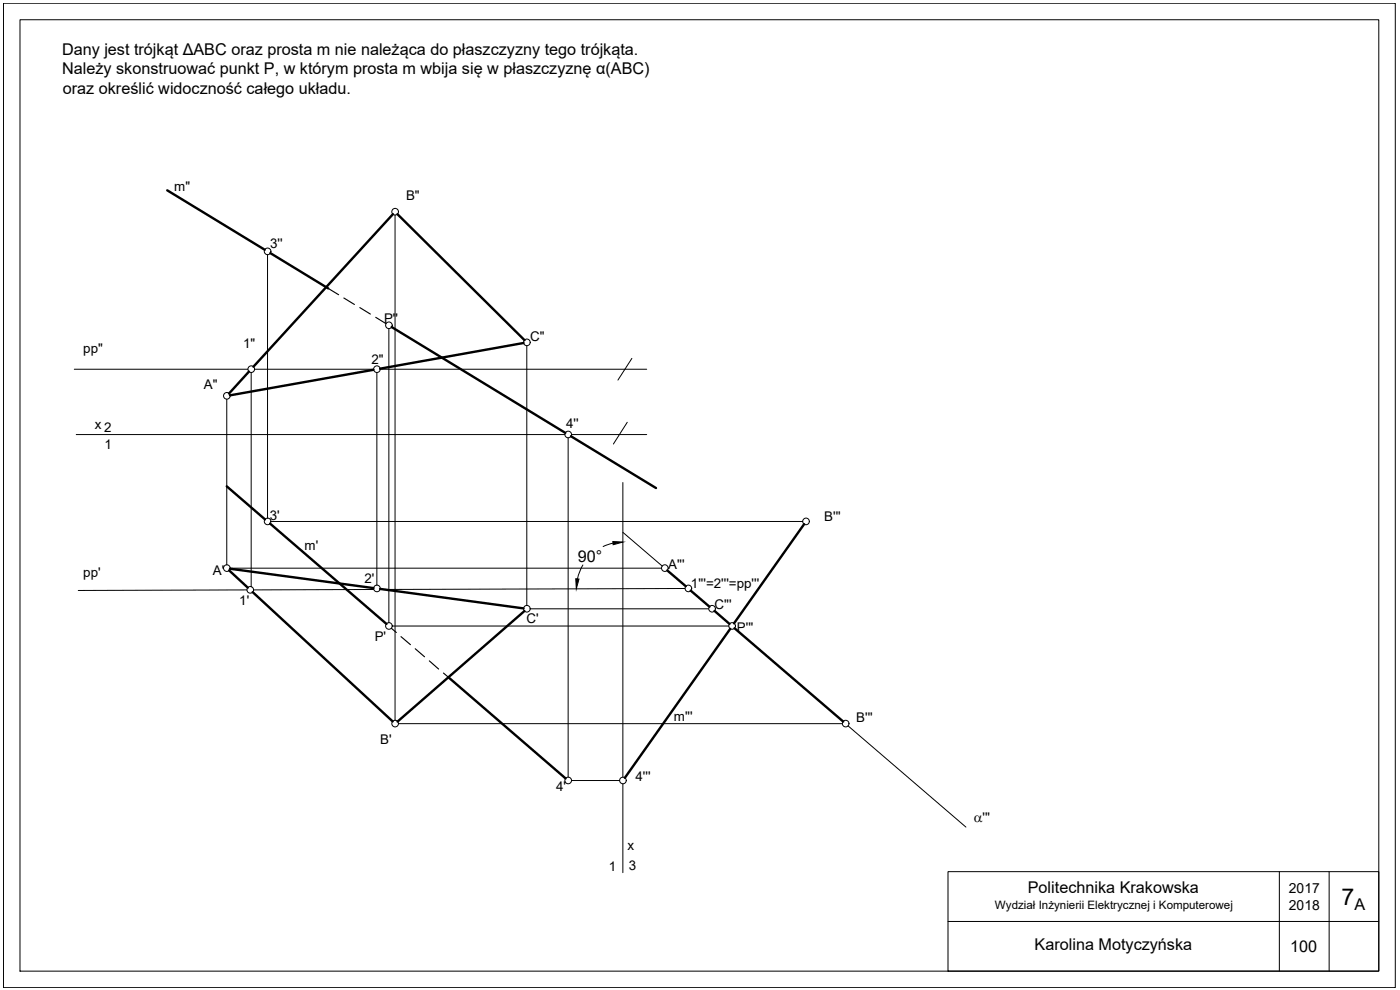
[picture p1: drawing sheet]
<svg xmlns="http://www.w3.org/2000/svg" width="420mm" height="297mm" viewBox="0 0 420 297" stroke-linecap="round" stroke-linejoin="round" font-family="sans-serif">
<!-- layer: 0 -->
<g fill="none" stroke="#000" stroke-width=".3">
<path d="M1 1h417.7v295.3h-417.7zM6 5.9h407.8v285.5h-407.8zM118.6 64.5v151.7M22.3 110.8h52.1M68.1 119.8v49.7M75.4 111.8v64.3M76.4 110.8h35.7M113.1 111.8v63.8M114.1 110.8h80M158.1 103.8v77.9M189.6 107.5l-4.2 6.5M22.9 130.4h146.6"/>
<path d="M171.5 130.4h22.6M188.2 126.7l-4.1 6.5M186.9 144.8v88.4M69 170.5h129.5M74.1 177l-50.6 .2M112.1 176.9l-36 .1M174.9 169.5l-.8 1.7-.8 2.5M184 163l-3 1M205.6 176.6l-91.6 .3M159.1 182.7h53.6M119.6 217.1h133.2M186.9 235.2v26.6"/>
<path d="M284.5 261.5h129.3v29.9h-129.3zM284.5 276.5h129.3M383.9 261.5v29.9M398.9 261.5v29.9"/>
</g>
<g fill="none" stroke="#000" stroke-width=".72">
<path d="M50.2 57.1l29.2 17.8M81.1 75.9l17.4 10.6M117.9 64.3l-41.8 45.7M119.3 64.3l38.1 37.8M117.5 98.1l52.2 31.8M74.7 111.5l-6 6.6M112.1 111l-43.1 7.6M157.1 102.9l-43 7.7M171.4 130.9l25.5 15.5M68.1 145.9l11.4 9.9M81.1 157.1l34.9 30.1M68.8 171.2l5.6 5.1"/>
<path d="M69 170.6l43.1 5.8M75.8 177.7l42 38.8M114.1 176.7l43 5.8M157.4 183.3l-38.1 33.2M134.6 203.2l35.1 30.4"/>
</g>
<path d="M98.5 86.5l3.1 1.9M103.2 89.4l3.2 2M108 92.3l3.2 1.9M112.8 95.2l3.1 1.9M117.5 188.5l1.4 1.3M120.3 191l2.9 2.4M124.6 194.6l2.8 2.5M128.8 198.3l2.8 2.4M133.1 201.9l1.5 1.3" fill="none" stroke="#000" stroke-width=".34"/>
<path d="M172.8 173.7h1l-.8 3zM183.9 162.5l3 .1-2.9 .8z" fill="#000" stroke="#000" stroke-width=".3"/>
<!-- layer: ZADANIE1 -->
<g fill="none" stroke="#000" stroke-width=".3">
<path d="M80.3 76.5v79M116.7 98.6v88.3M170.5 131.4v101.8M81.3 156.5h159.6M186.9 159.7l11.8 10.1M117.7 187.8h101M254.5 217.8l35.4 30.4M171.5 234.2h14.5"/>
<circle cx="80.3" cy="75.4" r=".99"/>
<circle cx="118.6" cy="63.5" r=".99"/>
<circle cx="116.7" cy="97.6" r=".99"/>
<circle cx="68.1" cy="118.8" r=".99"/>
<circle cx="75.4" cy="110.8" r=".99"/>
<circle cx="113.1" cy="110.8" r=".99"/>
<circle cx="158.1" cy="102.7" r=".99"/>
<circle cx="170.5" cy="130.4" r=".99"/>
<circle cx="80.3" cy="156.4" r=".99"/>
<circle cx="241.9" cy="156.4" r=".99"/>
<circle cx="68.1" cy="170.5" r=".99"/>
<circle cx="75.1" cy="177" r=".99"/>
<circle cx="113.1" cy="176.6" r=".99"/>
<circle cx="199.5" cy="170.5" r=".99"/>
<circle cx="206.6" cy="176.6" r=".99"/>
<circle cx="116.7" cy="187.8" r=".99"/>
<circle cx="158.1" cy="182.6" r=".99"/>
<circle cx="213.7" cy="182.6" r=".99"/>
<circle cx="219.7" cy="187.8" r=".99"/>
<circle cx="118.6" cy="217.1" r=".99"/>
<circle cx="253.8" cy="217.1" r=".99"/>
<circle cx="170.5" cy="234.2" r=".99"/>
<circle cx="187" cy="234.2" r=".99"/>
</g>
<path d="M241.3 157.3l-21 29.7M200.3 171.2l5.5 4.7M207.3 177.2l5.6 4.8M214.4 183.3l4.5 3.9M219.1 188.7l-31.6 44.7M220.5 188.5l32.6 28" fill="none" stroke="#000" stroke-width=".72"/>
<text font-size="6.9" x="402.6" y="271.5">7</text>
<g font-size="4.9">
<text x="18.6" y="16.5">Dany jest trójkąt ΔABC oraz prosta m nie należąca do płaszczyzny tego trójkąta.</text>
<text x="18.7" y="22.4">Należy skonstruować punkt P, w którym prosta m wbija się w płaszczyznę α(ABC)</text>
<text x="18.9" y="28.2">oraz określić widoczność całego układu.</text>
<text x="173.4" y="168.5">90°</text>
<text x="308.5" y="268">Politechnika Krakowska</text>
<text x="406.5" y="273">A</text>
<text x="310.5" y="285.2">Karolina Motyczyńska</text>
<text x="387.2" y="285.6">100</text>
</g>
<g font-size="4.2">
<text x="292.2" y="246.6">a'''</text>
<text x="386.8" y="268">2017</text>
<text x="386.8" y="273">2018</text>
</g>
<g font-size="4">
<text x="52.3" y="57.2">m&quot;</text>
<text x="121.9" y="60">B&quot;</text>
<text x="81.1" y="74.4">3''</text>
<text x="115.3" y="97">P''</text>
<text x="25" y="106">pp&quot;</text>
<text x="73" y="104.6">1&quot;</text>
<text x="159.1" y="102.3">C&quot;</text>
<text x="111.5" y="109.3">2&quot;</text>
<text x="61.2" y="116.7">A&quot;</text>
<text x="28.5" y="128.9">x 2</text>
<text x="169.9" y="128.5">4''</text>
<text x="31.4" y="134.7">1</text>
<text x="81" y="156.1">3'</text>
<text x="247.4" y="156.4">B'''</text>
<text x="91.4" y="165">m'</text>
<text x="25" y="173">pp'</text>
<text x="63.9" y="172.6">A'</text>
<text x="200.5" y="170.9">A'''</text>
<text x="109.4" y="175">2'</text>
<text x="207.4" y="176.6">1'''=2'''=pp'''</text>
<text x="71.8" y="181.5">1'</text>
<text x="214.4" y="182.6">C'''</text>
<text x="158" y="186.9">C'</text>
<text x="221.2" y="189.5">P'''</text>
<text x="112.5" y="192.2">P'</text>
<text x="202.3" y="216.3">m'''</text>
<text x="257" y="216.5">B'''</text>
<text x="114.1" y="223.1">B'</text>
<text x="166.9" y="237.4">4'</text>
<text x="190.7" y="234.3">4'''</text>
<text x="188.4" y="255">x</text>
<text x="182.7" y="261.3">1</text>
<text x="188.7" y="261.1">3</text>
</g>
<text font-size="3.5" x="298.6" y="272.8">Wydział Inżynierii Elektrycznej i Komputerowej</text>
</svg>
